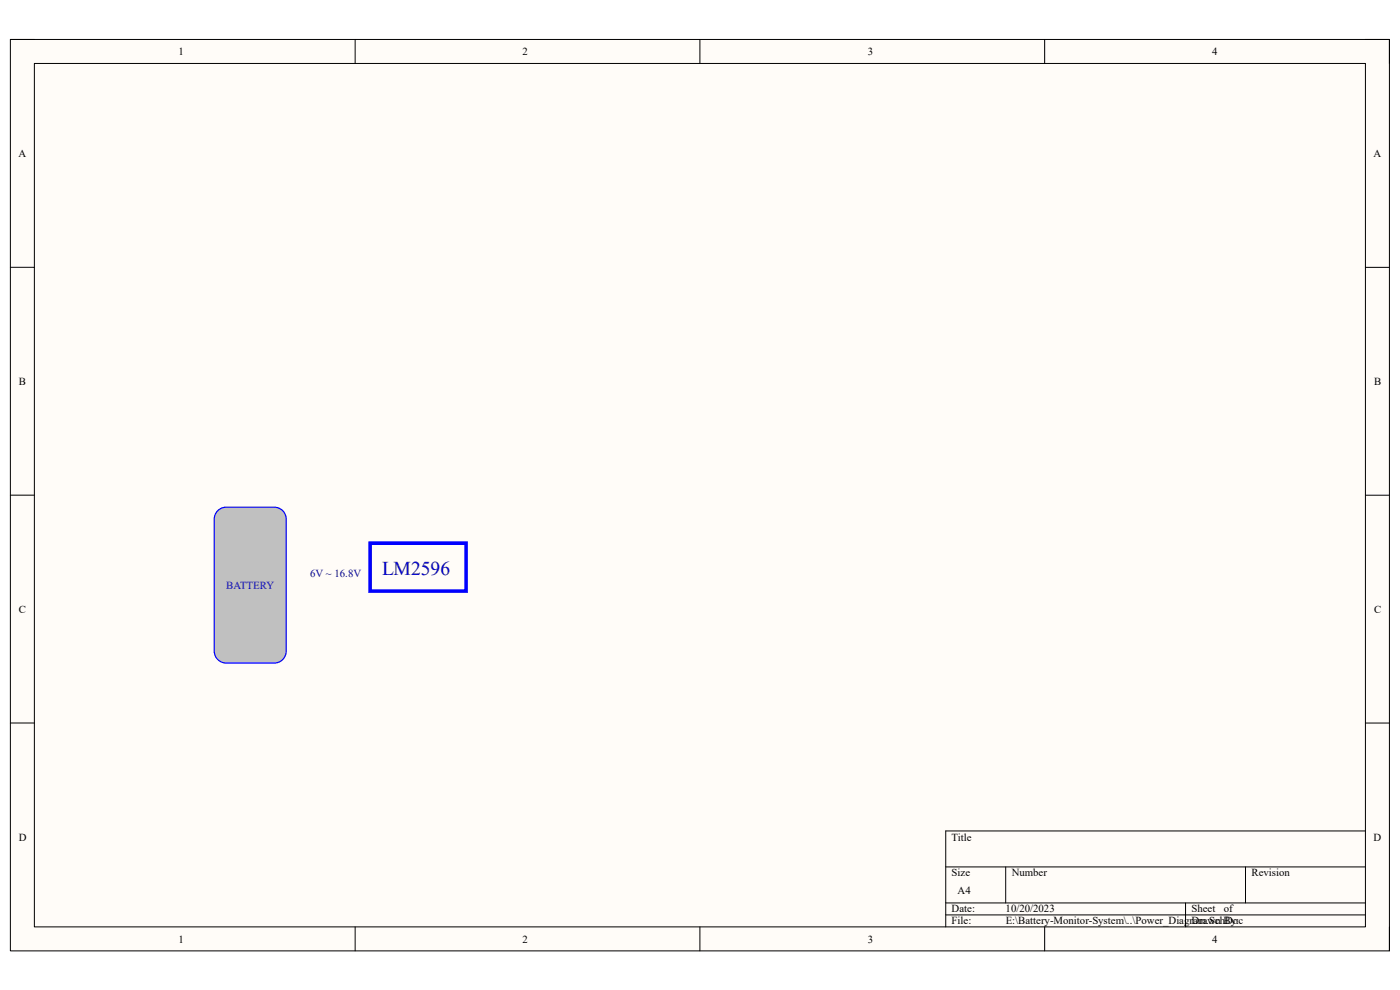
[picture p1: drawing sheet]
<svg xmlns="http://www.w3.org/2000/svg" width="297mm" height="210mm" viewBox="0 0 297 210" stroke-linecap="round" stroke-linejoin="round" font-family="sans-serif">
<path d="M2.2 8.4h292.6v193.3h-292.6z" fill-rule="evenodd" fill="#fffcf8"/>
<path d="M2.2 8.4h292.6v193.3h-292.6z" fill="none" stroke="#000" stroke-width=".21"/>
<path d="M7.3 13.5h282.4v183.1h-282.4z" fill-rule="evenodd" fill="#fffcf8"/>
<g fill="none" stroke="#000" stroke-width=".21">
<path d="M2.2 8.4h5.1M7.3 13.5h282.4v183.1h-282.4zM75.3 8.4v5.1M148.5 8.4v5.1M221.6 8.4v5.1M289.7 8.4h5.1v5.1M2.2 56.7h5.1M289.7 56.7h5.1M2.2 105h5.1M289.7 105.1h5.1M2.2 153.4h5.1M289.7 153.4h5.1"/>
<path d="M289.7 176.3h-89.1v20.3M75.3 196.6v5.1M148.5 196.6v5.1M200.6 183.9h89.1M200.6 191.5h89.1M200.6 194.1h89.1M213.4 183.9v7.6M221.6 196.6v5.1M251.5 191.5v5.1M264.2 183.9v7.6M294.8 196.6v5.1"/>
</g>
<path d="M78.5 115.2h20.4v10.2h-20.4z" fill="none" stroke="#00f" stroke-width=".76"/>
<path d="M46 108.5a2.54 2.54 0 0 1 2-.9h10.2a2.54 2.54 0 0 1 2.5 2.5v28a2.55 2.55 0 0 1-2.5 2.6h-10.2a2.55 2.55 0 0 1-2.5-2.6v-28v-.5z" fill-rule="evenodd" fill="#c0c0c0"/>
<path d="M46 108.5a2.54 2.54 0 0 1 2-.9h10.2a2.54 2.54 0 0 1 2.5 2.5v28a2.55 2.55 0 0 1-2.5 2.6h-10.2a2.55 2.55 0 0 1-2.5-2.6v-28v-.5z" fill="none" stroke="#00f" stroke-width=".25"/>
<text font-size="4.1" fill="#000080" x="81.1" y="121.9">LM2596</text>
<g font-size="2.3">
<text x="37.9" y="11.7">1</text>
<text x="110.9" y="11.7">2</text>
<text x="184.1" y="11.7">3</text>
<text x="257.1" y="11.7">4</text>
<text x="3.9" y="33.3">A</text>
<text x="291.4" y="33.3">A</text>
<text x="4" y="81.6">B</text>
<text x="291.5" y="81.6">B</text>
<text x="4" y="130">C</text>
<text x="291.5" y="130">C</text>
<text x="4" y="178.3">D</text>
<text x="201.9" y="178.3">Title</text>
<text x="291.4" y="178.3">D</text>
<text x="201.9" y="185.9">Size</text>
<text x="214.6" y="185.9">Number</text>
<text x="265.5" y="185.9">Revision</text>
<text x="203.2" y="189.7">A4</text>
<text x="201.9" y="193.5">Date:</text>
<text x="201.9" y="196.1">File:</text>
<text x="213.3" y="193.5">10/20/2023</text>
<text x="213.4" y="196.1">E:\Battery-Monitor-System\..\Power_Diagram.SchDoc</text>
<text x="252.8" y="193.5">Sheet</text>
<text x="252.8" y="196.1">Drawn By:</text>
<text x="259.6" y="193.5">of</text>
<text x="37.9" y="199.9">1</text>
<text x="110.9" y="199.9">2</text>
<text x="184.1" y="199.9">3</text>
<text x="257.1" y="199.9">4</text>
</g>
<g font-size="2.3" fill="#000080">
<text x="48" y="124.9">BATTERY</text>
<text x="65.8" y="122.3">6V ~ 16.8V</text>
</g>
</svg>
